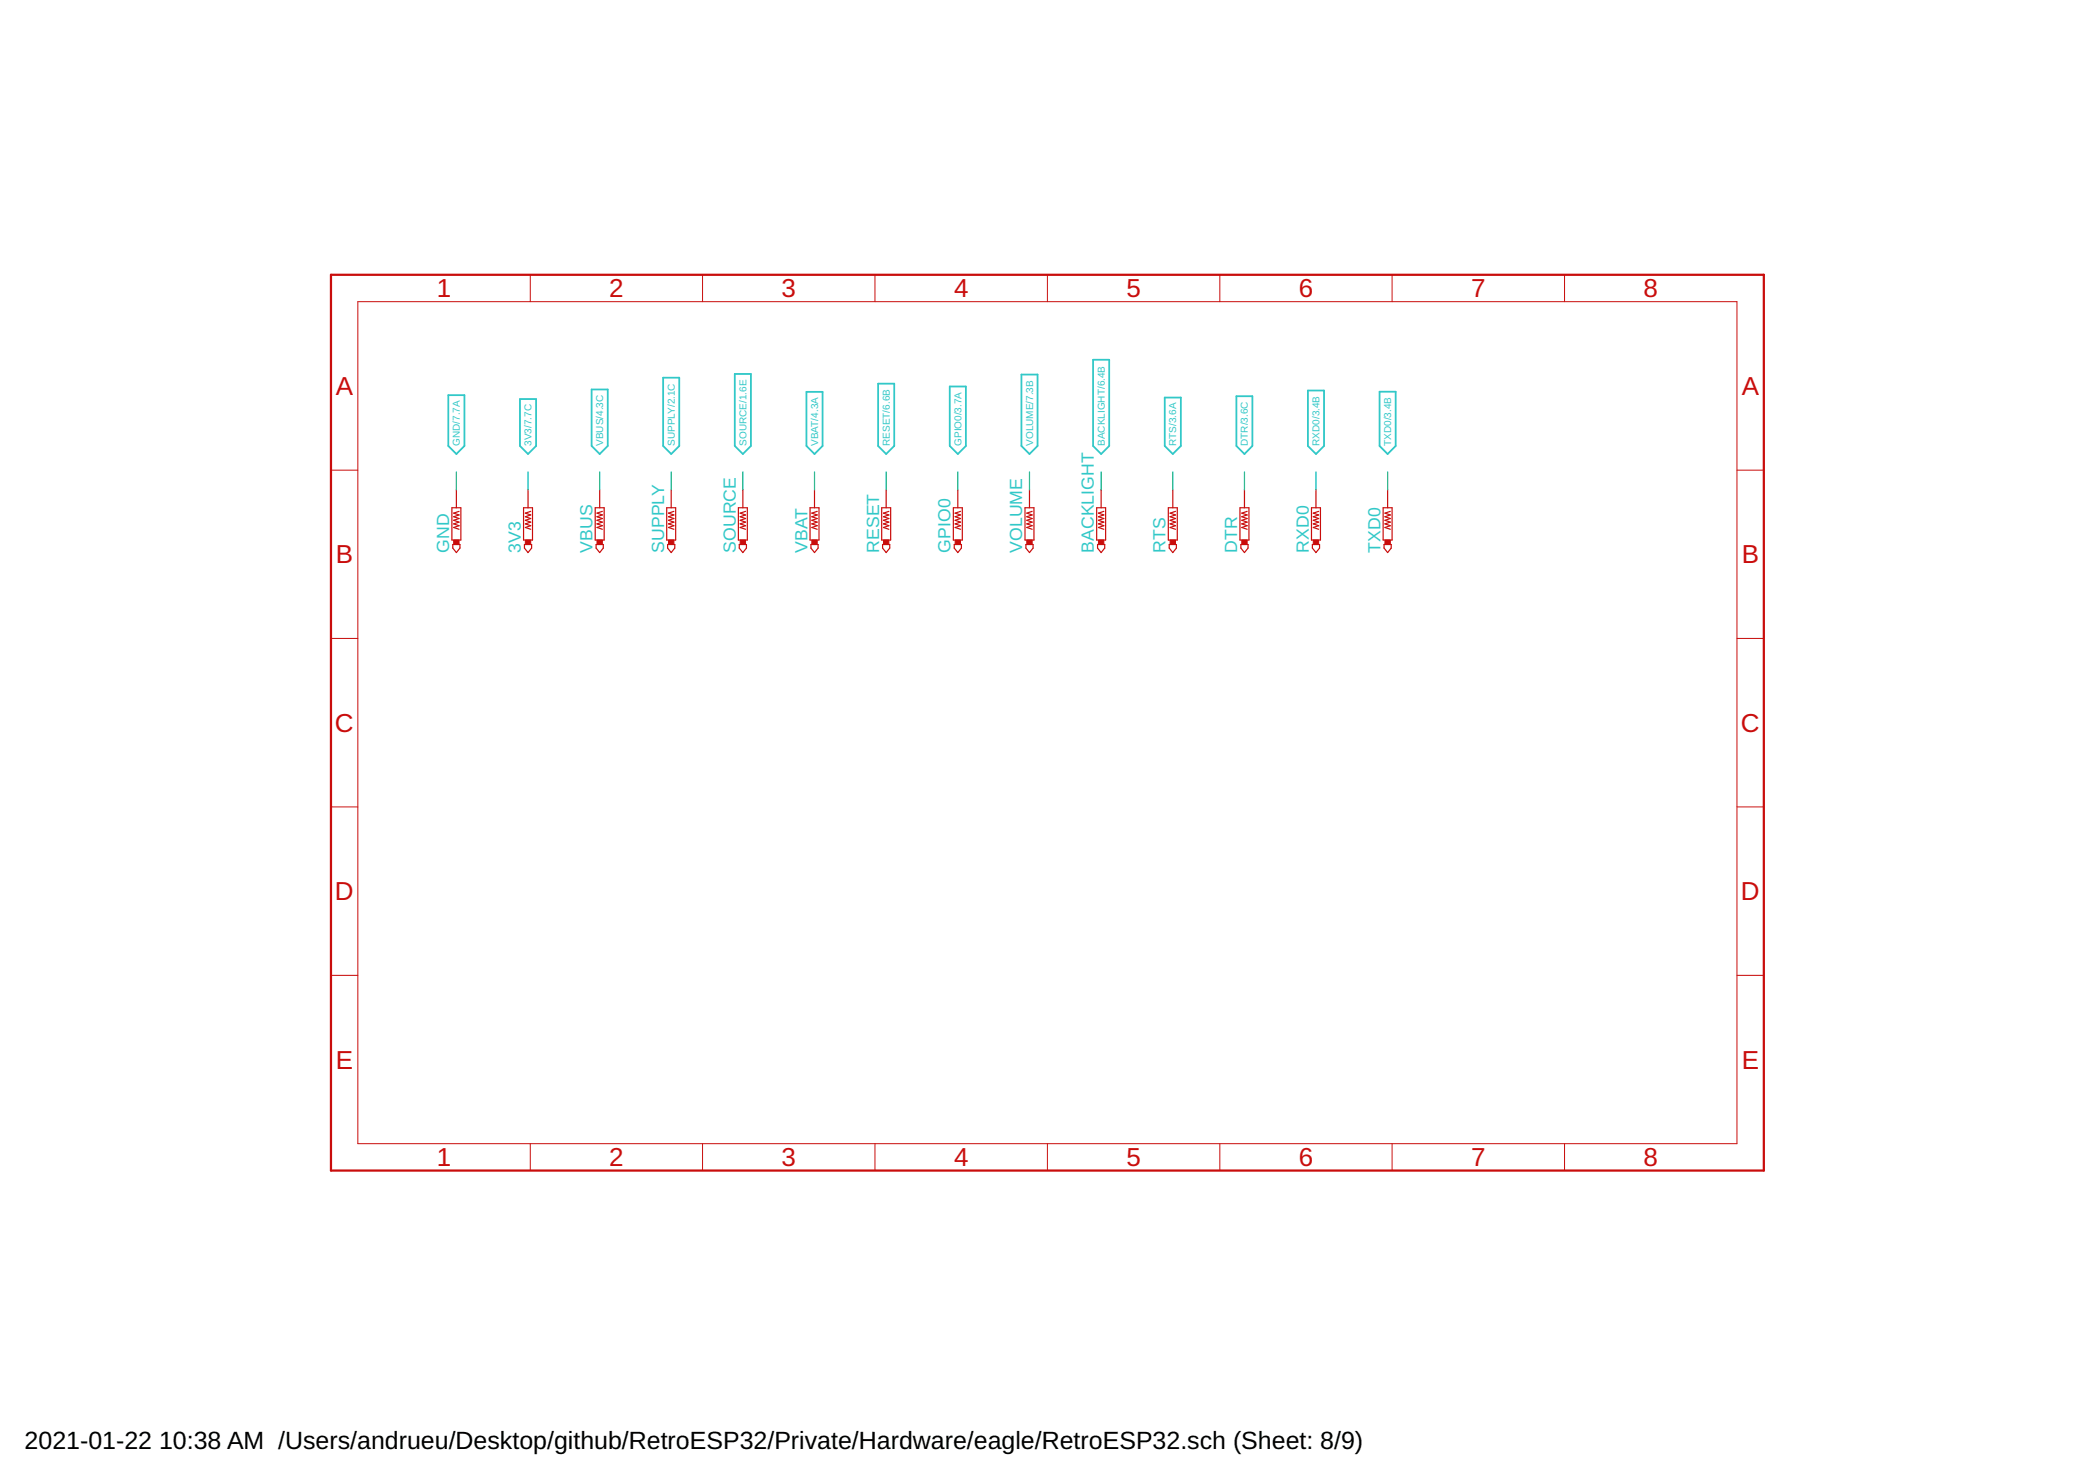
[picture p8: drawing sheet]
<svg xmlns="http://www.w3.org/2000/svg" width="297mm" height="210mm" viewBox="0 0 297 210" stroke-linecap="round" stroke-linejoin="round" font-family="sans-serif">
<g fill="none" stroke="#32c8c8" stroke-width=".25">
<path d="M63.6 56h2.2v7.2l-1.1 1.1-1.1-1.1zM73.7 56.6h2.3v6.6l-1.1 1.1-1.2-1.1zM83.9 55.2h2.3v8l-1.2 1.1-1.1-1.1zM94 53.5h2.3v9.7l-1.1 1.1-1.2-1.1zM104.2 53h2.3v10.2l-1.2 1.1-1.1-1.1zM114.3 55.5h2.3v7.7l-1.1 1.1-1.2-1.1zM124.5 54.4h2.3v8.8l-1.2 1.1-1.1-1.1zM134.7 54.8h2.2v8.4l-1.1 1.1-1.1-1.1zM144.8 53.1h2.3v10.1l-1.1 1.1-1.2-1.1zM155 51h2.3v12.2l-1.2 1.1-1.1-1.1zM165.1 56.3h2.3v6.9l-1.1 1.1-1.2-1.1zM175.3 56.2h2.3v7l-1.2 1.1-1.1-1.1z"/>
<path d="M185.4 55.4h2.3v7.8l-1.1 1.1-1.2-1.1zM195.6 55.5h2.3v7.7l-1.2 1.1-1.1-1.1z"/>
</g>
<path d="M46.9 38.9h203.2v127h-203.2z" fill="none" stroke="#c90d0c" stroke-width=".32"/>
<g fill="none" stroke="#c90d0c" stroke-width=".14">
<path d="M75.2 38.9v3.9M99.6 38.9v3.9M124.1 38.9v3.9M148.5 38.9v3.9M173 38.9v3.9M197.4 38.9v3.9M221.8 38.9v3.9M50.7 42.8h195.6v119.3h-195.6zM46.9 66.6h3.8M246.3 66.6h3.8M46.9 90.5h3.8M246.3 90.5h3.8"/>
<path d="M46.9 114.4h3.8M246.3 114.4h3.8M46.9 138.2h3.8M246.3 138.2h3.8M75.2 162.1v3.8M99.6 162.1v3.8M124.1 162.1v3.8M148.5 162.1v3.8M173 162.1v3.8M197.4 162.1v3.8M221.8 162.1v3.8"/>
</g>
<g fill="#c90d0c" stroke="#c90d0c" stroke-width=".14">
<path d="M104.9 76.5h.8v.7h-.8z"/>
<path d="M64.3 76.5h.8v.7h-.8z"/>
<path d="M74.5 76.5h.7v.7h-.7z"/>
<path d="M84.6 76.5h.8v.7h-.8z"/>
<path d="M94.8 76.5h.7v.7h-.7z"/>
<path d="M115.1 76.5h.8v.7h-.8z"/>
<path d="M125.3 76.5h.7v.7h-.7z"/>
<path d="M135.4 76.5h.8v.7h-.8z"/>
<path d="M145.6 76.5h.7v.7h-.7z"/>
<path d="M155.7 76.5h.8v.7h-.8z"/>
<path d="M165.9 76.5h.8v.7h-.8z"/>
<path d="M176.1 76.5h.7v.7h-.7z"/>
<path d="M186.2 76.5h.8v.7h-.8z"/>
<path d="M196.4 76.5h.7v.7h-.7z"/>
</g>
<g fill="none" stroke="#c90d0c" stroke-width=".17">
<path d="M64.1 72h1.2v4.5h-1.2zM64.2 77.2h1v.5l-.5 .6-.5-.6zM64.7 69.4v2.6M65.1 72.5l-.8 .2 .8 .3-.8 .2 .8 .3-.8 .2 .8 .3-.8 .3 .8 .2-.8 .3 .8 .2M74.2 72h1.3v4.5h-1.3zM74.4 77.2h1v.5l-.5 .6-.5-.6zM74.9 69.4v2.6M75.2 72.5l-.7 .2 .7 .3-.7 .2 .7 .3-.7 .2 .7 .3-.7 .3 .7 .2-.7 .3 .7 .2M84.4 72h1.3v4.5h-1.3zM84.5 77.2h1v.5l-.5 .6-.5-.6zM85 69.4v2.6M85.4 72.5l-.8 .2 .8 .3-.8 .2 .8 .3-.8 .2 .8 .3-.8 .3 .8 .2-.8 .3 .8 .2"/>
<path d="M94.5 72h1.3v4.5h-1.3zM94.7 77.2h1v.5l-.5 .6-.5-.6zM95.2 69.4v2.6M95.5 72.5l-.7 .2 .7 .3-.7 .2 .7 .3-.7 .2 .7 .3-.7 .3 .7 .2-.7 .3 .7 .2M104.7 72h1.3v4.5h-1.3zM104.8 77.2h1v.5l-.5 .6-.5-.6zM105.3 69.4v2.6M105.7 72.5l-.8 .2 .8 .3-.8 .2 .8 .3-.8 .2 .8 .3-.8 .3 .8 .2-.8 .3 .8 .2M114.9 72h1.2v4.5h-1.2zM115 77.2h1v.5l-.5 .6-.5-.6zM115.5 69.4v2.6M115.9 72.5l-.8 .2 .8 .3-.8 .2 .8 .3-.8 .2 .8 .3-.8 .3 .8 .2-.8 .3 .8 .2"/>
<path d="M125 72h1.3v4.5h-1.3zM125.1 77.2h1.1v.5l-.6 .6-.5-.6zM125.6 69.4v2.6M126 72.5l-.7 .2 .7 .3-.7 .2 .7 .3-.7 .2 .7 .3-.7 .3 .7 .2-.7 .3 .7 .2M135.2 72h1.2v4.5h-1.2zM135.3 77.2h1v.5l-.5 .6-.5-.6zM135.8 69.4v2.6M136.2 72.5l-.8 .2 .8 .3-.8 .2 .8 .3-.8 .2 .8 .3-.8 .3 .8 .2-.8 .3 .8 .2M145.3 72h1.3v4.5h-1.3zM145.5 77.2h1v.5l-.5 .6-.5-.6zM146 69.4v2.6M146.3 72.5l-.7 .2 .7 .3-.7 .2 .7 .3-.7 .2 .7 .3-.7 .3 .7 .2-.7 .3 .7 .2"/>
<path d="M155.5 72h1.3v4.5h-1.3zM155.6 77.2h1v.5l-.5 .6-.5-.6zM156.1 69.4v2.6M156.5 72.5l-.8 .2 .8 .3-.8 .2 .8 .3-.8 .2 .8 .3-.8 .3 .8 .2-.8 .3 .8 .2M165.7 72h1.2v4.5h-1.2zM165.8 77.2h1v.5l-.5 .6-.5-.6zM166.3 69.4v2.6M166.7 72.5l-.8 .2 .8 .3-.8 .2 .8 .3-.8 .2 .8 .3-.8 .3 .8 .2-.8 .3 .8 .2M175.8 72h1.3v4.5h-1.3zM175.9 77.2h1.1v.5l-.6 .6-.5-.6zM176.4 69.4v2.6M176.8 72.5l-.7 .2 .7 .3-.7 .2 .7 .3-.7 .2 .7 .3-.7 .3 .7 .2-.7 .3 .7 .2"/>
<path d="M185.9 72h1.3v4.5h-1.3zM186.1 77.2h1v.5l-.5 .6-.5-.6zM186.6 69.4v2.6M187 72.5l-.8 .2 .8 .3-.8 .2 .8 .3-.8 .2 .8 .3-.8 .3 .8 .2-.8 .3 .8 .2M196.1 72h1.3v4.5h-1.3zM196.2 77.2h1.1v.5l-.6 .6-.5-.6zM196.7 69.4v2.6M197.1 72.5l-.7 .2 .7 .3-.7 .2 .7 .3-.7 .2 .7 .3-.7 .3 .7 .2-.7 .3 .7 .2"/>
</g>
<g fill="none" stroke="#0dab76" stroke-width=".17">
<path d="M64.7 66.9v2.5M74.9 66.9v2.5M85 66.9v2.5M95.2 66.9v2.5M105.3 66.9v2.5M115.5 66.9v2.5M125.6 66.9v2.5M135.8 66.9v2.5M146 66.9v2.5M156.1 66.9v2.5M166.3 66.9v2.5M176.4 66.9v2.5"/>
<path d="M186.6 66.9v2.5M196.7 66.9v2.5"/>
</g>
<g font-size="3.7" fill="#c90d0c">
<text x="61.9" y="42.1">1</text>
<text x="86.4" y="42.1">2</text>
<text x="110.8" y="42.1">3</text>
<text x="135.3" y="42.1">4</text>
<text x="159.7" y="42.1">5</text>
<text x="184.1" y="42.1">6</text>
<text x="208.6" y="42.1">7</text>
<text x="233" y="42.1">8</text>
<text x="47.6" y="56">A</text>
<text x="246.9" y="56">A</text>
<text x="47.6" y="79.9">B</text>
<text x="246.9" y="79.9">B</text>
<text x="47.5" y="103.7">C</text>
<text x="246.8" y="103.7">C</text>
<text x="47.5" y="127.6">D</text>
<text x="246.8" y="127.6">D</text>
<text x="47.6" y="151.5">E</text>
<text x="246.9" y="151.5">E</text>
<text x="61.9" y="165.3">1</text>
<text x="86.4" y="165.3">2</text>
<text x="110.8" y="165.3">3</text>
<text x="135.3" y="165.3">4</text>
<text x="159.7" y="165.3">5</text>
<text x="184.1" y="165.3">6</text>
<text x="208.6" y="165.3">7</text>
<text x="233" y="165.3">8</text>
</g>
<g font-size="3.5">
<text x="3.5" y="205.4">2021-01-22</text>
<text x="22.6" y="205.4">10:38 AM /Users/andrueu/Desktop/github/RetroESP32/Private/Hardware/eagle/RetroESP32.sch (Sheet: 8/9)</text>
</g>
<g font-size="2.5" fill="#32c8c8">
<text x="63.7" y="78.3" transform="rotate(-90 63.7 78.3)">GND</text>
<text x="73.8" y="78.3" transform="rotate(-90 73.8 78.3)">3V3</text>
<text x="84" y="78.3" transform="rotate(-90 84 78.3)">VBUS</text>
<text x="94.2" y="78.3" transform="rotate(-90 94.2 78.3)">SUPPLY</text>
<text x="104.3" y="78.3" transform="rotate(-90 104.3 78.3)">SOURCE</text>
<text x="114.5" y="78.3" transform="rotate(-90 114.5 78.3)">VBAT</text>
<text x="124.6" y="78.3" transform="rotate(-90 124.6 78.3)">RESET</text>
<text x="134.8" y="78.3" transform="rotate(-90 134.8 78.3)">GPIO0</text>
<text x="144.9" y="78.3" transform="rotate(-90 144.9 78.3)">VOLUME</text>
<text x="155.1" y="78.3" transform="rotate(-90 155.1 78.3)">BACKLIGHT</text>
<text x="165.3" y="78.3" transform="rotate(-90 165.3 78.3)">RTS</text>
<text x="175.4" y="78.3" transform="rotate(-90 175.4 78.3)">DTR</text>
<text x="185.6" y="78.3" transform="rotate(-90 185.6 78.3)">RXD0</text>
<text x="195.7" y="78.3" transform="rotate(-90 195.7 78.3)">TXD0</text>
</g>
<g font-size="1.4" fill="#32c8c8">
<text x="65.2" y="63.2" transform="rotate(-90 65.2 63.2)">GND/7.7A</text>
<text x="75.4" y="63.2" transform="rotate(-90 75.4 63.2)">3V3/7.7C</text>
<text x="85.5" y="63.2" transform="rotate(-90 85.5 63.2)">VBUS/4.3C</text>
<text x="95.7" y="63.2" transform="rotate(-90 95.7 63.2)">SUPPLY/2.1C</text>
<text x="105.8" y="63.2" transform="rotate(-90 105.8 63.2)">SOURCE/1.6E</text>
<text x="116" y="63.2" transform="rotate(-90 116 63.2)">VBAT/4.3A</text>
<text x="126.2" y="63.2" transform="rotate(-90 126.2 63.2)">RESET/6.6B</text>
<text x="136.3" y="63.2" transform="rotate(-90 136.3 63.2)">GPIO0/3.7A</text>
<text x="146.5" y="63.2" transform="rotate(-90 146.5 63.2)">VOLUME/7.3B</text>
<text x="156.6" y="63.2" transform="rotate(-90 156.6 63.2)">BACKLIGHT/6.4B</text>
<text x="166.8" y="63.2" transform="rotate(-90 166.8 63.2)">RTS/3.6A</text>
<text x="176.9" y="63.2" transform="rotate(-90 176.9 63.2)">DTR/3.6C</text>
<text x="187.1" y="63.2" transform="rotate(-90 187.1 63.2)">RXD0/3.4B</text>
<text x="197.3" y="63.2" transform="rotate(-90 197.3 63.2)">TXD0/3.4B</text>
</g>
</svg>
